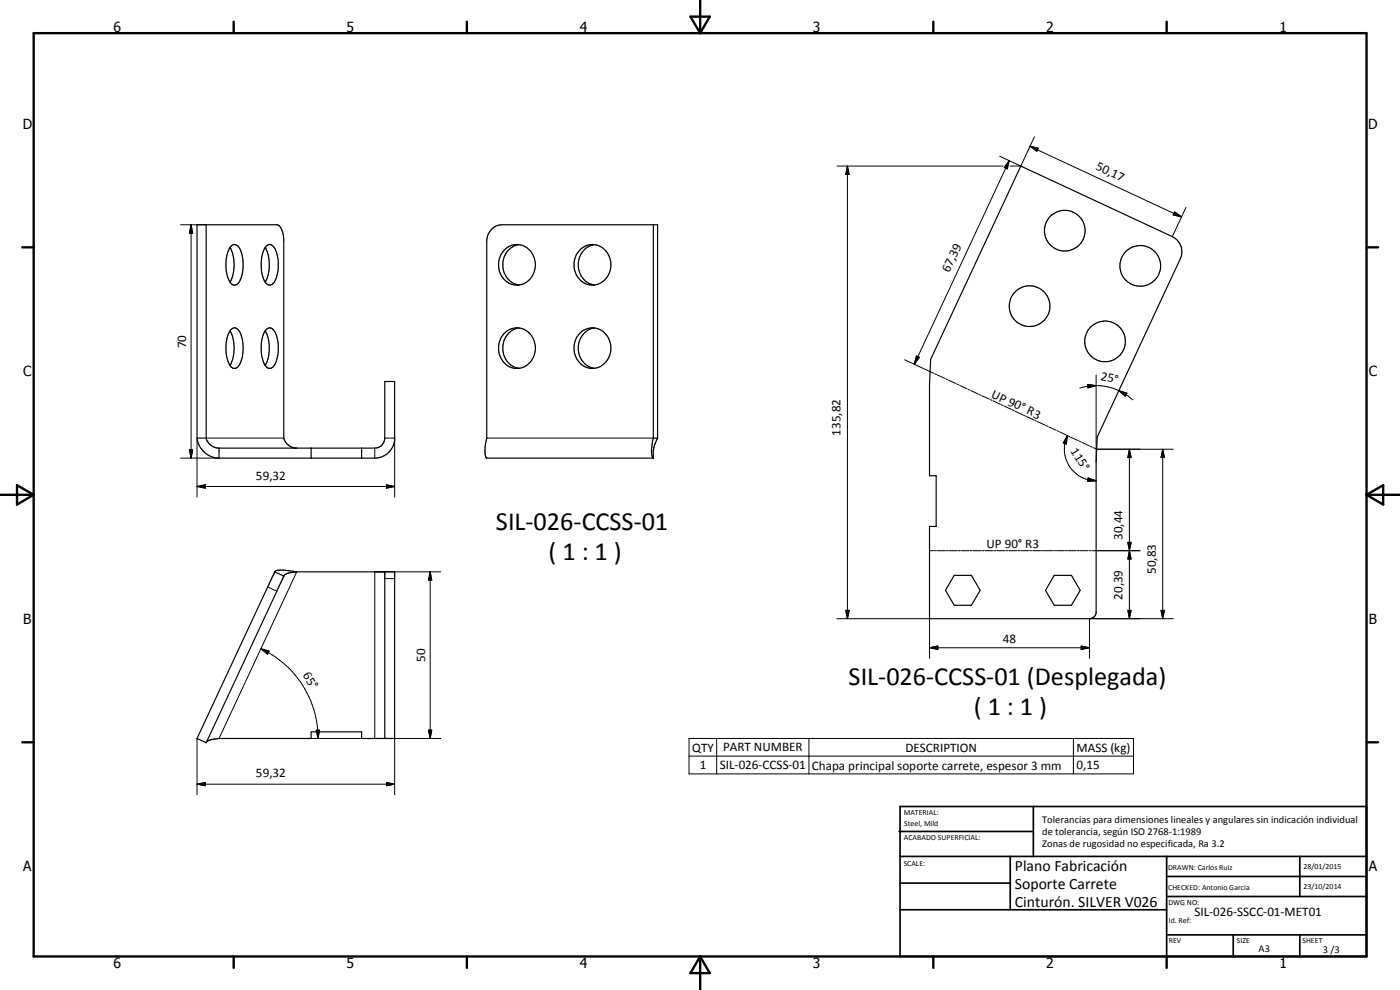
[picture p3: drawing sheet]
<svg xmlns="http://www.w3.org/2000/svg" width="420mm" height="297mm" viewBox="0 0 420 297" stroke-linecap="round" stroke-linejoin="round" font-family="sans-serif">
<g fill="none" stroke="#000" stroke-width=".35">
<path d="M306.4 49.8l45.4 21.2a5.1 5.1 0 0 1 2.4 6.6l-24.9 53.5-.3 7.4v45.5l-.3 .6-.5 .6-1.2 .4h-48v-27.7h2v-15.2h-2v-27.6l.3-7.3zM61.9 67.4v64M69 74.3a11.4 11.4 0 0 1 0 10.3M69.4 73.8a1.5 1.5 0 0 1 2.5 .7 11.3 11.3 0 0 1-.5 10.5 1.54 1.54 0 0 1-1.5 .5 1.54 1.54 0 0 1-1.1-1.3 11.1 11.1 0 0 1 .6-10.4zM79.6 74.3a9.2 9.2 0 0 1 1.2 4.3l-.1 2.3a8.3 8.3 0 0 1-1.1 3.7M80 73.8a1.46 1.46 0 0 1 2.5 .7 11.1 11.1 0 0 1 1 5.9 6 6 0 0 1-2.2 5.1 2.09 2.09 0 0 1-2.1-1.7 11.5 11.5 0 0 1 .6-9.8zM151.3 75.1a5.4 5.4 0 0 1 5.8-1.4 5.4 5.4 0 0 1 3.5 4.8 5.7 5.7 0 0 1-7.5 6.6 6.4 6.4 0 0 1-1.8-10zM155.8 73.4a6.2 6.2 0 0 0-4.9 6.1 6.2 6.2 0 0 0 4.9 6M173.9 75.1a5.5 5.5 0 0 1 6.1-1.2 5.5 5.5 0 0 1 3.3 5.3 5.5 5.5 0 0 1-3 5.7 5.5 5.5 0 0 1-6.4-1.1 6.5 6.5 0 0 1 0-8.7zM178.4 73.4a6.2 6.2 0 0 0-4.9 6.1 6.2 6.2 0 0 0 4.9 6M196.1 67.4v64M69 99.3a11.5 11.5 0 0 1 0 10.3"/>
<path d="M69.2 99a1.5 1.5 0 0 1 1.5-.6 1.5 1.5 0 0 1 1.2 1.1 11.4 11.4 0 0 1-.5 10.5 1.54 1.54 0 0 1-1.5 .5 1.54 1.54 0 0 1-1.1-1.3 11.5 11.5 0 0 1 .4-10.2zM79.6 99.3l.9 2a12.7 12.7 0 0 1 0 5.7l-.3 1.5-.6 1.1M79.8 99a1.47 1.47 0 0 1 1.5-.6 1.47 1.47 0 0 1 1.2 1.1 11.4 11.4 0 0 1 1 6.5 5.3 5.3 0 0 1-2.2 4.5 2.19 2.19 0 0 1-2.3-2.1 11.2 11.2 0 0 1 .8-9.4zM155.8 98.4a6.2 6.2 0 0 0-4.9 6.1 6.2 6.2 0 0 0 4.9 6M178.4 98.4a6.2 6.2 0 0 0-4.9 6.1 6.2 6.2 0 0 0 4.9 6M151.3 100.1a5.4 5.4 0 0 1 5.8-1.4 5.4 5.4 0 0 1 3.5 4.8 5.7 5.7 0 0 1-2 5.7 5.7 5.7 0 0 1-6 .7 6.5 6.5 0 0 1-1.3-9.8zM173.9 100.1a5.5 5.5 0 0 1 6.1-1.2 5.5 5.5 0 0 1 3.3 5.2 5.6 5.6 0 0 1-3 5.7 5.6 5.6 0 0 1-6.4-1 6.6 6.6 0 0 1 0-8.7zM59.1 131.4v-64h24a3.5 3.5 0 0 1 2 3.5l.1 60.5a4 4 0 0 0 3.5 3.1M59.1 131.4a6.9 6.9 0 0 0 6.6 6.1M59.1 131.4h2.8M61.9 131.4a4 4 0 0 0 3.5 3.1h47.1a2.96 2.96 0 0 0 3-3.1v-16.9h2.9v17.5a6.1 6.1 0 0 1-5.9 5.5h-46.8M65.7 134.5v3"/>
<path d="M93.4 134.5v3M108.5 134.5v3M196.1 131.4h1.2M196.1 131.4l-.4 1.8a5.8 5.8 0 0 0 .3 4.2l.1 .1M197.3 131.4v-64h-46.7a4.8 4.8 0 0 0-4.5 4.5v59.5l-.5 2.3v2a1.93 1.93 0 0 0 .5 1.8h50M197.3 131.4l-1.1 3-.1 3.1M82.5 171.6h.1M82.5 171.6l-23.4 50 2.8 1.2M82.5 171.6l2.7 1.2M82.5 171.6l1-.5h2.1l3.5 .5M85.2 172.8v.1M85.2 172.9l-23.3 49.9"/>
<path d="M89.1 171.6h29.3v50h-9.9v-2h-15.1v2h-27.7a5.2 5.2 0 0 0-3.8 1.1v.1M89.1 171.6l-1.4 .1a3.1 3.1 0 0 0-2.5 1.1M115.5 171.6v50M286.4 172.6h5.1l2.7 4.5-2.7 4.5h-5.1l-2.7-4.5zM316.4 172.6h5.2l2.6 4.5-2.6 4.5h-5.2l-2.6-4.5z"/>
<circle cx="319.5" cy="69.2" r="6.1"/>
<circle cx="342.2" cy="79.8" r="6.1"/>
<circle cx="309" cy="91.9" r="6.1"/>
<circle cx="331.7" cy="102.4" r="6.1"/>
</g>
<g fill="none" stroke="#000" stroke-width=".3">
<path d="M251.2 49.8h49.8M254.3 49.8l.5 2.5h-1zM254.3 49.8v135.8M300 46.9l6.4 2.9M302.9 48.2l-.6 2.5-.9-.5zM302.9 48.2l-28.5 61.1M303.2 49.8h3.2M309.1 43.9l2.5 .6-.4 .9zM309.1 43.9l45.5 21.2M310.5 41l-4.1 8.8M54.2 67.4h7.7M57.4 67.4l.4 2.6h-1z"/>
<path d="M57.4 67.4v70.1M352.5 63.6l2.1 1.5-2.5-.6zM355.9 62.2l-4.1 8.8M271.5 107.9l8.7 4.1M275 106.8l.9 .4-1.5 2.1zM280.5 112.1l.6 .3M281.3 112.5l2.3 1M283.9 113.7l.5 .2M284.7 114.1l2.2 1M287.2 115.2l.5 .3M288 115.6l2.2 1.1M290.5 116.8l.6 .3"/>
<path d="M291.4 117.2l2.2 1M293.8 118.4l.6 .2M294.7 118.7l2.2 1.1M297.2 119.9l.5 .2M326.4 115.4l2.6 .3-2.5 .7zM329 115.7l-2.5 .2-2.4 .6M329 115.7a16 16 0 0 1 6.8 1.5M329 112.5v26M335.8 117.2l2.4 .8-.5 .9zM335.8 117.2l2.2 1.2 1.9 1.6M54.2 137.5h11.5M56.8 135h1l-.4 2.5z"/>
<path d="M59.1 131.4v17.7M61.9 131.4h23.3M112.5 134.5v3M115.5 131.4h2.9v17.7M146.1 131.4h50M298 120.3l2.3 1M300.5 121.5l.6 .2M301.4 121.8l2.2 1.1M303.9 123l.5 .3M304.7 123.4l2.2 1.1M307.2 124.6l.6 .2M308 125l2.2 1"/>
<path d="M310.5 126.1l.6 .3M311.4 126.5l2.2 1.1M313.8 127.7l.6 .2M314.7 128.1l2.2 1M317.2 129.2l.5 .3M318 129.6l2.2 1M320.3 130.7l-.3 2.5-.9-.3zM320.3 130.7a9.3 9.3 0 0 0 .4 8.8 9.8 9.8 0 0 0 5.8 4.4l2.5 .4M320.5 130.8l.6 .3M321.3 131.2l2.3 1M323.8 132.3l.6 .3M324.7 132.7l2.2 1.1"/>
<path d="M327.2 133.9l.5 .3M328 134.3l1.1 .5h23M339 134.8l.5 2.5h-1zM339 134.8v50.8M348.9 134.8l.6 2.5h-1.1zM348.9 134.8v50.8M59.1 146l2.5-.5v1zM59.1 146h59.3M116 145.5l2.4 .5-2.4 .5zM326.5 143.4l2.5 .9-2.6 .1zM80.3 176.1l2.8 1.3M89.1 171.6l-23.4 50"/>
<path d="M115.5 173.6h2.9M129.1 171.6l.5 2.5h-1zM129.1 171.6v50M132.3 171.6h-19.8v50h19.8M279 165.2h1.2M280.4 165.2h.6M281.3 165.2h2.4M284 165.2h.6M284.9 165.2h2.4M287.6 165.2h.6M288.5 165.2h2.4M291.2 165.2h.5"/>
<path d="M292 165.2h2.5M294.7 165.2h.6M295.6 165.2h2.4M298.3 165.2h.6M299.2 165.2h2.4M301.9 165.2h.6M302.8 165.2h2.3M305.5 165.2h.6M306.4 165.2h2.3M309 165.2h.6M309.9 165.2h2.4M312.6 165.2h.6"/>
<path d="M313.5 165.2h2.4M316.2 165.2h.6M317.1 165.2h2.3M319.7 165.2h.6M320.6 165.2h2.4M323.3 165.2h.6M324.2 165.2h2.4M326.9 165.2h.6M327.8 165.2h14.3M338.5 162.7h1l-.5 2.5zM339 165.2l.5 2.5h-1zM78.3 194.6l2.5 .8-.5 .9z"/>
<path d="M78.3 194.6a29.6 29.6 0 0 1 17.2 27M251.2 185.6h27.8v11.9M253.8 183.1h1l-.5 2.5zM279 194.4l2.5-.6v1.1zM279 194.4h48M324.5 193.8l2.5 .6-2.5 .5zM338.5 183.1h1l-.5 2.5zM348.4 183.1h1.1l-.6 2.5zM352.1 185.6h-25.1v11.9M94.9 219.1h1l-.4 2.5zM128.6 219.1h1l-.5 2.5zM59.1 235.3l2.5-.5v1z"/>
<path d="M59.1 221.6v16.9M59.1 235.3h59.3M92.3 221.6h16.2M116 234.8l2.4 .5-2.4 .5zM118.4 221.6v16.9M206.8 221.6h133.4v10.6h-133.4zM206.8 226.9h133.4M215.1 221.6v10.6M242.8 221.6v10.6M322.1 221.6v10.6"/>
</g>
<circle cx="196.1" cy="135.3" r=".18" fill="#000"/>
<g fill="none" stroke="#000" stroke-width=".71">
<path d="M10.1 9.9h400v277.1h-400zM70.1 6.5v3.4M140.1 6.5v3.4M207.2 5h5.8l-2.9 4.9zM210.1 0v9.9M280.1 6.5v3.4M350.1 6.5v3.4M6.7 74.2h3.4M410.1 74.2h3.5M.1 148.5h10M5.1 145.6l5 2.9-5 2.9zM410.1 148.5h10"/>
<path d="M410.1 148.5l5-2.9v5.8zM6.7 222.7h3.4M410.1 222.7h3.5M70.1 287v3.4M140.1 287v3.4M210.1 287v10M210.1 287l2.9 5h-5.8zM280.1 287v3.4M350.1 287v3.4"/>
</g>
<g fill="none" stroke="#000" stroke-width=".51">
<path d="M269.8 249.5h40.3M270.1 242h140v45h-140zM270.1 257h140M303.2 257v16M310.1 242v15M350.1 257v30M390.1 257v12M270.1 265h33.1M270.1 273h80M350.1 269h60M350.1 263h60M350.1 280.5h60"/>
<path d="M370.1 280.5v6.5M390.1 280.5v6.5"/>
</g>
<g fill="#000">
<path d="M254.3 49.8l.5 2.5h-1zM302.9 48.2l-.6 2.5-.9-.5zM309.1 43.9l2.5 .6-.4 .9zM57.4 67.4l.4 2.6h-1zM352.5 63.6l2.1 1.5-2.5-.6zM275 106.8l.9 .4-1.5 2.1zM326.4 115.4l2.6 .3-2.5 .7zM335.8 117.2l2.4 .8-.5 .9zM56.8 135h1l-.4 2.5zM320.3 130.7l-.3 2.5-.9-.3zM339 134.8l.5 2.5h-1zM348.9 134.8l.6 2.5h-1.1z"/>
<path d="M59.1 146l2.5-.5v1zM116 145.5l2.4 .5-2.4 .5zM326.5 143.4l2.5 .9-2.6 .1zM129.1 171.6l.5 2.5h-1zM338.5 162.7h1l-.5 2.5zM339 165.2l.5 2.5h-1zM78.3 194.6l2.5 .8-.5 .9zM253.8 183.1h1l-.5 2.5zM279 194.4l2.5-.6v1.1zM324.5 193.8l2.5 .6-2.5 .5zM338.5 183.1h1l-.5 2.5zM348.4 183.1h1.1l-.6 2.5z"/>
<path d="M94.9 219.1h1l-.4 2.5zM128.6 219.1h1l-.5 2.5zM59.1 235.3l2.5-.5v1zM116 234.8l2.4 .5-2.4 .5z"/>
</g>
<g font-size="7.9">
<text x="148.8" y="159">SIL-026-CCSS-01</text>
<text x="164.6" y="167.9">( 1 : 1 )</text>
<text x="254.7" y="205.7">SIL-026-CCSS-01 (Desplegada)</text>
<text x="292.3" y="214.6">( 1 : 1 )</text>
</g>
<g font-size="4.7">
<text x="304.6" y="261.2">Plano Fabricación</text>
<text x="304.6" y="266.6">Soporte Carrete</text>
<text x="304.6" y="272">Cinturón. SILVER V026</text>
</g>
<g font-size="4.2">
<text x="34" y="9.6">6</text>
<text x="104" y="9.6">5</text>
<text x="174" y="9.6">4</text>
<text x="244" y="9.6">3</text>
<text x="314" y="9.6">2</text>
<text x="384" y="9.6">1</text>
<text x="6.8" y="38.7">D</text>
<text x="410.6" y="38.7">D</text>
<text x="7" y="112.9">C</text>
<text x="410.8" y="112.9">C</text>
<text x="7" y="187.1">B</text>
<text x="410.8" y="187.1">B</text>
<text x="7" y="261.4">A</text>
<text x="410.8" y="261.4">A</text>
<text x="34" y="290.4">6</text>
<text x="104" y="290.4">5</text>
<text x="174" y="290.4">4</text>
<text x="244" y="290.4">3</text>
<text x="314" y="290.4">2</text>
<text x="384" y="290.4">1</text>
</g>
<g font-size="3.9">
<text x="328.7" y="50.8" transform="rotate(25 328.7 50.8)">50,17</text>
<text x="284.8" y="82" transform="rotate(-65 284.8 82)">67,39</text>
<text x="55.8" y="104.5" transform="rotate(-90 55.8 104.5)">70</text>
<text x="297.3" y="119.1" transform="rotate(25 297.3 119.1)">UP 90° R3</text>
<text x="330.2" y="114" transform="rotate(12 330.2 114)">25°</text>
<text x="252.3" y="130.7" transform="rotate(-90 252.3 130.7)">135,82</text>
<text x="321.2" y="135.4" transform="rotate(57 321.2 135.4)">115°</text>
<text x="76.8" y="143.9">59,32</text>
<text x="296.1" y="164.5">UP 90° R3</text>
<text x="336.9" y="162" transform="rotate(-90 336.9 162)">30,44</text>
<text x="346.9" y="172.2" transform="rotate(-90 346.9 172.2)">50,83</text>
<text x="336.9" y="179.9" transform="rotate(-90 336.9 179.9)">20,39</text>
<text x="301" y="192.8">48</text>
<text x="90.8" y="202.6" transform="rotate(57 90.8 202.6)">65°</text>
<text x="127.6" y="198.6" transform="rotate(-90 127.6 198.6)">50</text>
<text x="207.7" y="225.5">QTY</text>
<text x="217" y="225.5">PART NUMBER</text>
<text x="271.7" y="225.5">DESCRIPTION</text>
<text x="323.1" y="225.6">MASS (kg)</text>
<text x="76.8" y="233.2">59,32</text>
<text x="210" y="230.8">1</text>
<text x="216" y="230.8">SIL-026-CCSS-01</text>
<text x="243.7" y="230.9">Chapa principal soporte carrete, espesor 3 mm</text>
<text x="323.1" y="230.8">0,15</text>
<text x="358.5" y="275">SIL-026-SSCC-01-MET01</text>
</g>
<g font-size="3.1">
<text x="312.7" y="246.8">Tolerancias para dimensiones lineales y angulares sin indicación individual</text>
<text x="312.7" y="250.4">de tolerancia, según ISO 2768-1:1989</text>
<text x="312.7" y="254">Zonas de rugosidad no especificada, Ra 3.2</text>
<text x="377.7" y="285.6">A3</text>
<text x="397" y="285.9">3 /3</text>
</g>
<g font-size="2.4">
<text x="271.2" y="244.4">MATERIAL:</text>
<text x="271.3" y="252">ACABADO SUPERFICIAL:</text>
<text x="271.4" y="247.9">Steel, Mild</text>
<text x="271.2" y="259.7">SCALE:</text>
<text x="350.6" y="261">DRAWN: Carlos Ruiz</text>
<text x="391.2" y="260.6">28/01/2015</text>
<text x="350.6" y="267">CHECKED: Antonio Garcia</text>
<text x="391.2" y="266.7">23/10/2014</text>
<text x="350.6" y="271.4">DWG NO:</text>
<text x="350.8" y="276.9">Id. Ref:</text>
<text x="350.8" y="282.8">REV</text>
<text x="371.2" y="282.9">SIZE</text>
<text x="390.9" y="282.9">SHEET</text>
</g>
</svg>
